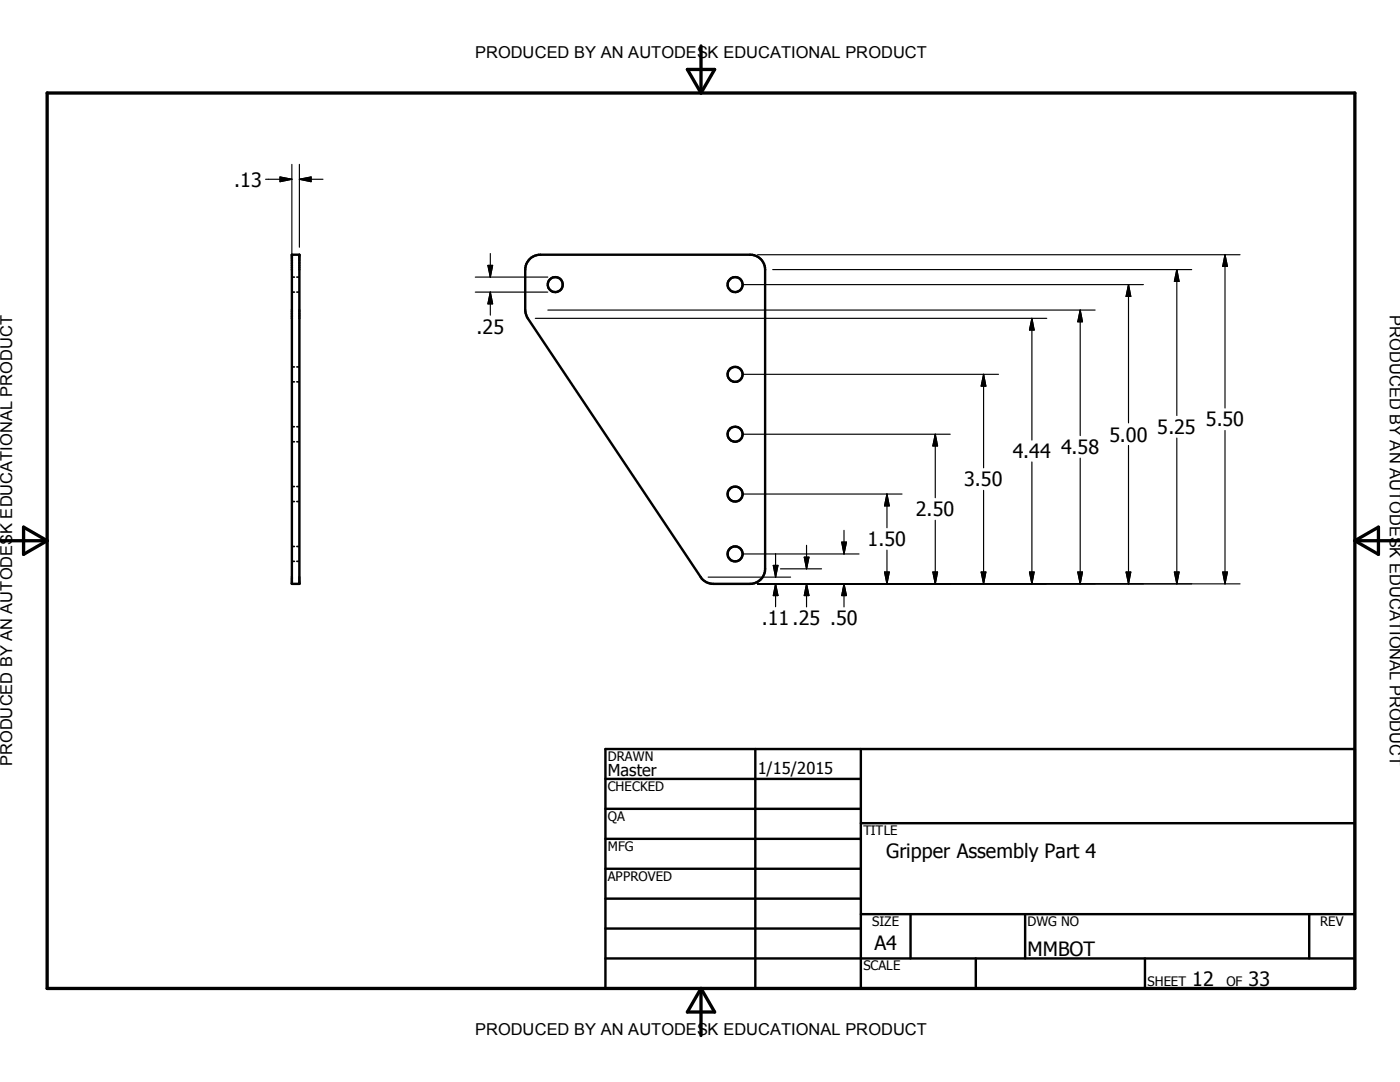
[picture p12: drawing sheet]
<svg xmlns="http://www.w3.org/2000/svg" width="279mm" height="216mm" viewBox="0 0 279 216" stroke-linecap="round" stroke-linejoin="round" font-family="sans-serif">
<g fill="none" stroke="#000" stroke-width=".48">
<path d="M58.3 50.8h1.4v65.7h-1.4zM105.7 51.7l1-.6 1.1-.3h41.9a2.99 2.99 0 0 1 3 3v59.7a3 3 0 0 1-3 3h-7.4a2.94 2.94 0 0 1-2.5-1.3l-34.6-52-.4-1.3v-8.1l.3-1.1zM120.8 155.4h51M120.8 149.5h149.6v47.7h-149.6zM150.7 149.5v47.7M171.8 149.5v47.7M120.8 161.4h51M120.8 167.4h51M120.8 173.3h51M120.8 179.3h51M171.8 164.3h98.6M120.8 185.3h51"/>
<path d="M120.8 191.2h149.6M171.8 182.4h98.6M181.7 182.4v8.8M194.7 191.2v6M204.6 182.4v8.8M228.5 191.2v6M261.3 182.4v8.8"/>
<circle cx="110.8" cy="56.8" r="1.49"/>
<circle cx="146.7" cy="56.8" r="1.49"/>
<circle cx="146.7" cy="74.7" r="1.49"/>
<circle cx="146.7" cy="86.6" r="1.49"/>
<circle cx="146.7" cy="98.6" r="1.5"/>
<circle cx="146.7" cy="110.5" r="1.5"/>
</g>
<g fill="none" stroke="#000" stroke-width=".33">
<path d="M58.3 55.3h.5M58.3 58.3h.5M59.2 55.3h.5M59.2 58.3h.5M58.3 73.2h.5M58.3 76.2h.5M59.2 73.2h.5M59.2 76.2h.5M58.3 97.1h.5M58.3 85.1h.5M58.3 88.1h.5M59.2 97.1h.5"/>
<path d="M59.2 85.1h.5M59.2 88.1h.5M58.3 109h.5M58.3 112h.5M58.3 100.1h.5M59.2 109h.5M59.2 112h.5M59.2 100.1h.5"/>
</g>
<path d="M9.4 18.6h261v178.6h-261zM137.2 13.9h5.4l-2.7 4.7zM139.9 9.2v9.4M0 107.9h9.4M4.7 105.2l4.7 2.7-4.7 2.7zM270.4 107.9h9M270.4 107.9l4.7-2.7v5.4zM139.9 197.2v9.4M139.9 197.2l2.7 4.7h-5.4z" fill="none" stroke="#000" stroke-width=".66"/>
<g fill="none" stroke="#000" stroke-width=".23">
<path d="M53 35.8h5.3M55.9 35.3l2.4 .5-2.4 .5zM58.3 32.8v24M59.7 35.8h4.8M59.7 35.8l2.4-.5v1zM59.7 32.8v16.5M94.9 58.3h14.4M94.9 55.3h14.4M97.4 53h.9l-.4 2.3zM97.9 50.6v4.7M97.9 58.3v4.6M97.9 58.3l.4 2.3h-.9z"/>
<path d="M148.2 56.8h80M151.2 50.8h96.3M154.2 53.8h83.6M225.2 56.8v27.6M225.2 56.8l.5 2.4h-1zM234.9 53.8v29.1M234.9 53.8l.4 2.4h-.9zM244.5 50.8v30.6M244.5 50.8l.5 2.4h-1zM106.8 63.5h102.1M109.3 61.9h109.3M148.2 74.7h51.1"/>
<path d="M196.3 74.7v18.7M196.3 74.7l.5 2.4h-1zM205.9 63.5v24.3M205.9 63.5l.5 2.4h-.9zM215.6 61.9v25M215.6 61.9l.4 2.3h-.9zM148.2 98.6h31.8M148.2 86.6h41.4M177 98.6v6.7M177 98.6l.5 2.3h-1zM186.7 86.6v12.7M186.7 86.6l.4 2.4h-.9z"/>
<path d="M196.3 97.8v18.7M205.9 92.2v24.3M215.6 91.4v25.1M225.2 88.9v27.6M234.9 87.4v29.1M244.5 85.9v30.6M141.3 115.2h16.5M148.2 110.5h23.2M151.2 116.5h96.3M154.3 112.8h1l-.5 2.4zM154.8 110.5v4.7M154.8 116.5v4.6"/>
<path d="M154.8 116.5l.5 2.3h-1zM155.7 113.5h8.3M160.5 111.2h.9l-.4 2.3zM161 116.5l.4 2.3h-.9zM161 108.8v4.7M161 116.5v4.6M168 108.2h.9l-.5 2.3zM168.4 116.5l.5 2.3h-.9zM168.4 105.8v4.7M168.4 116.5v4.6M176.5 114.1h1l-.5 2.4zM177 109.8v6.7"/>
<path d="M186.2 114.1h.9l-.4 2.4zM186.7 103.8v12.7M195.8 114.1h1l-.5 2.4zM205.5 114.1h.9l-.5 2.4zM215.1 114.1h.9l-.4 2.4zM224.7 114.1h1l-.5 2.4zM234.4 114.1h.9l-.4 2.4zM244 114.1h1l-.5 2.4z"/>
</g>
<g fill="#000" stroke="#000" stroke-width=".23">
<path d="M55.9 35.3l2.4 .5-2.4 .5zM59.7 35.8l2.4-.5v1zM97.4 53h.9l-.4 2.3zM225.2 56.8l.5 2.4h-1zM234.9 53.8l.4 2.4h-.9zM244.5 50.8l.5 2.4h-1zM97.9 58.3l.4 2.3h-.9zM196.3 74.7l.5 2.4h-1zM205.9 63.5l.5 2.4h-.9zM215.6 61.9l.4 2.3h-.9zM186.7 86.6l.4 2.4h-.9zM154.3 112.8h1l-.5 2.4z"/>
<path d="M154.8 116.5l.5 2.3h-1zM160.5 111.2h.9l-.4 2.3zM161 116.5l.4 2.3h-.9zM168 108.2h.9l-.5 2.3zM168.4 116.5l.5 2.3h-.9zM176.5 114.1h1l-.5 2.4zM177 98.6l.5 2.3h-1zM186.2 114.1h.9l-.4 2.4zM195.8 114.1h1l-.5 2.4zM205.5 114.1h.9l-.5 2.4zM215.1 114.1h.9l-.4 2.4zM224.7 114.1h1l-.5 2.4z"/>
<path d="M234.4 114.1h.9l-.4 2.4zM244 114.1h1l-.5 2.4z"/>
</g>
<g font-size="3.9">
<text x="46.7" y="37.3">.13</text>
<text x="95.1" y="66.5">.25</text>
<text x="221.4" y="88.1">5.00</text>
<text x="231" y="86.6">5.25</text>
<text x="240.6" y="85.1">5.50</text>
<text x="202.1" y="91.4">4.44</text>
<text x="211.8" y="90.7">4.58</text>
<text x="192.4" y="97">3.50</text>
<text x="182.8" y="103">2.50</text>
<text x="173.1" y="109">1.50</text>
<text x="152.1" y="124.7">.11.25 .50</text>
<text x="176.9" y="171.1">Gripper Assembly Part 4</text>
<text x="174.5" y="189.5">A4</text>
<text x="205.1" y="190.8">MMBOT</text>
<text x="237.9" y="196.7">12</text>
<text x="249.2" y="196.7">33</text>
</g>
<g font-size="3.3">
<text x="94.8" y="11.6">PRODUCED BY AN AUTODESK EDUCATIONAL PRODUCT</text>
<text x="277.4" y="62.9" transform="rotate(90 277.4 62.9)">PRODUCED BY AN AUTODESK EDUCATIONAL PRODUCT</text>
<text x="2.5" y="152.9" transform="rotate(-90 2.5 152.9)">PRODUCED BY AN AUTODESK EDUCATIONAL PRODUCT</text>
<text x="121.3" y="154.9">Master</text>
<text x="151.2" y="154.4">1/15/2015</text>
<text x="94.8" y="206.6">PRODUCED BY AN AUTODESK EDUCATIONAL PRODUCT</text>
</g>
<g font-size="2.6">
<text x="121.3" y="151.8">DRAWN</text>
<text x="121.3" y="157.8">CHECKED</text>
<text x="121.3" y="163.8">QA</text>
<text x="172.3" y="166.6">TITLE</text>
<text x="121.3" y="169.8">MFG</text>
<text x="121.3" y="175.8">APPROVED</text>
<text x="174.1" y="184.8">SIZE</text>
<text x="205.1" y="184.8">DWG NO</text>
<text x="263.5" y="184.8">REV</text>
<text x="172.3" y="193.6">SCALE</text>
<text x="229" y="196.7">SHEET</text>
<text x="244.8" y="196.7">OF</text>
</g>
</svg>
